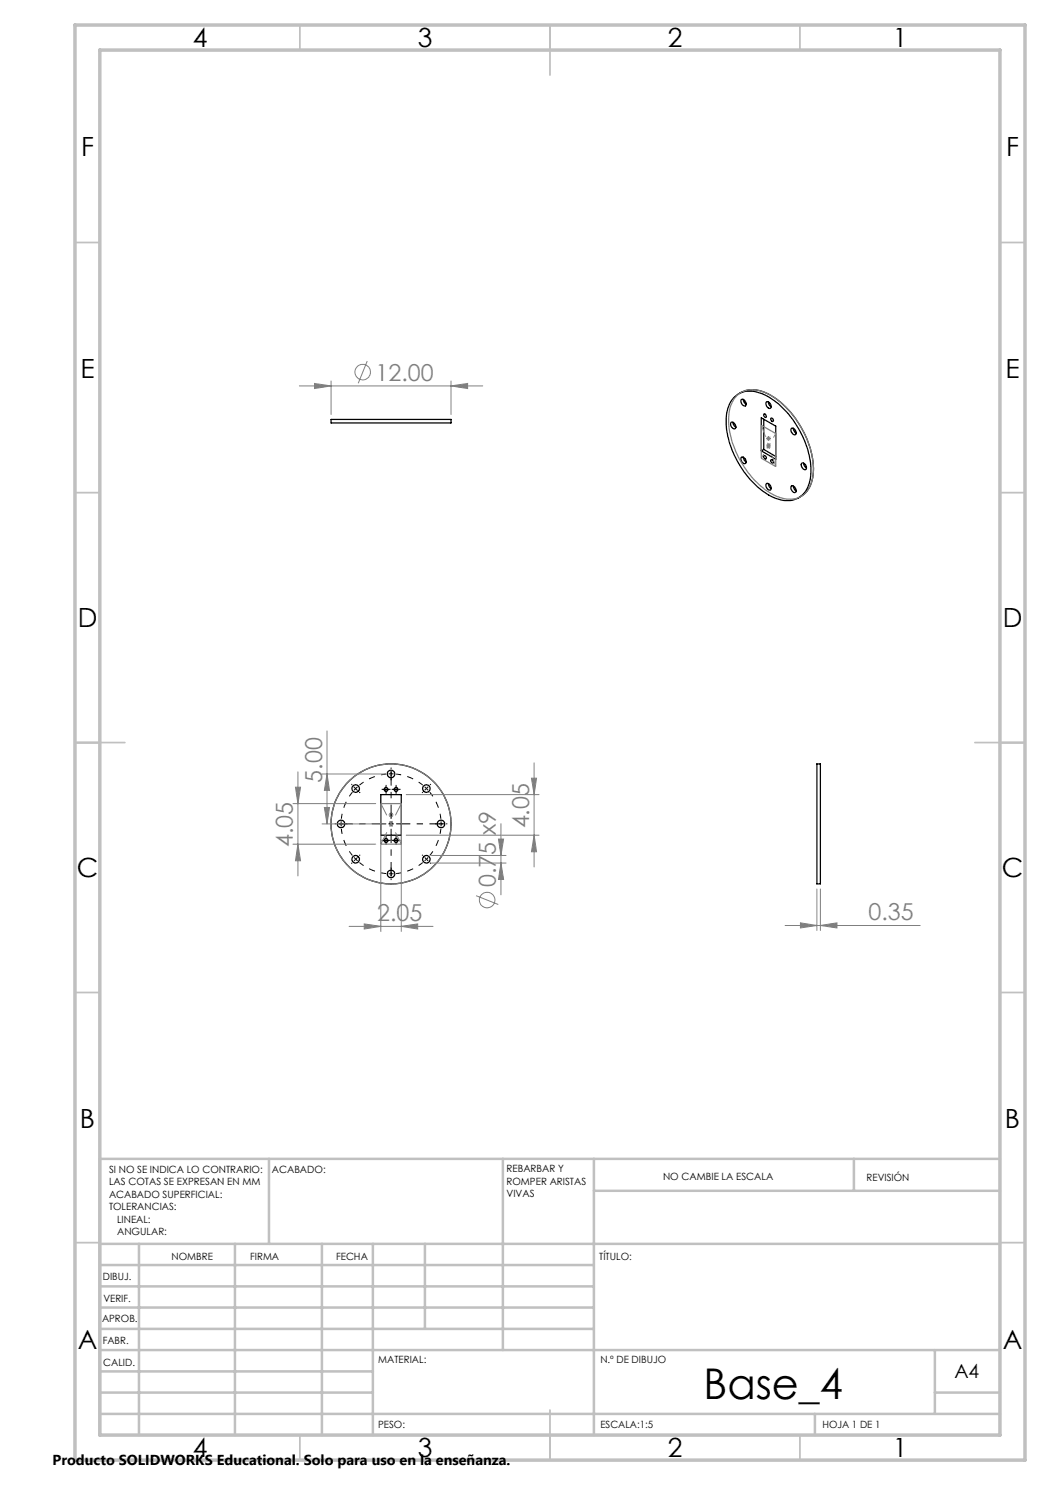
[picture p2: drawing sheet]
<svg xmlns="http://www.w3.org/2000/svg" width="210mm" height="297mm" viewBox="0 0 210 297" stroke-linecap="round" stroke-linejoin="round" font-family="sans-serif">
<g fill="none" stroke="#000" stroke-width=".25">
<path d="M146.7 79.6a4.8 4.8 0 0 1 5.5-.9 17.6 17.6 0 0 1 9.4 11.4 9.9 9.9 0 0 1-.7 8.4 4.7 4.7 0 0 1-5.7 1.2 17.4 17.4 0 0 1-9.1-10.5 11.7 11.7 0 0 1-.2-8.5zM147.7 78.8a6.1 6.1 0 0 1 6.9 .5 18.7 18.7 0 0 1 8.1 15.1 5.7 5.7 0 0 1-3 5.2M148.2 79.9a.81 .81 0 0 1 .9 .4 .81 .81 0 0 1 0 .9 .92 .92 0 0 1-.9-1.3zM148.7 79.9l.1 .6 .4 .4M66.2 83.9h24v.7h-24zM146.2 84.5a.78 .78 0 0 1 .8 .4 .78 .78 0 0 1-.1 .9l-.6-.5-.2-.3zM146.6 84.5l.2 .6 .4 .3M148.3 91.5a.78 .78 0 0 1 .9 .9 .43 .43 0 0 1-.4 .4 .43 .43 0 0 1-.4-.4 .71 .71 0 0 1-.1-.9zM148.7 91.4l.1 .6 .4 .4M152.3 83.6l2.9 1.6v6.7l-2.9-1.7zM152.8 91.2a.33 .33 0 0 1 .4 .2 .33 .33 0 0 1-.2 .4l-.2-.3zM152.8 82.8h.1l.3 .2a.24 .24 0 0 1 .1 .3 .24 .24 0 0 1-.3 .2l-.2-.3z"/>
<path d="M152.8 89.9l-.5 .3M152.8 83.9v6M152.8 89.9l2.4 1.4M153.3 96.7a.81 .81 0 0 1 .8 .4 .81 .81 0 0 1-.1 .9 .95 .95 0 0 1-.7-1.3zM153.3 80.4a.82 .82 0 0 1 .8 .4 .82 .82 0 0 1-.1 .9 .91 .91 0 0 1-.7-1.3zM153.7 80.4l.1 .6 .4 .3M153.7 96.7l.1 .6 .4 .4M154.2 83.7a.36 .36 0 0 1 .4 .2 .36 .36 0 0 1-.1 .4l-.2-.1zM154.2 91.9l.4 .2a.24 .24 0 0 1 .1 .3 .24 .24 0 0 1-.3 .2l-.3-.4zM158.2 85.8a.71 .71 0 0 1 1 .7 .43 .43 0 0 1-.3 .5 .43 .43 0 0 1-.5-.4l-.2-.5zM158.3 97.2a.8 .8 0 0 1 .8 .4 .8 .8 0 0 1-.1 .9 .96 .96 0 0 1-.7-1.3zM158.7 85.7l.1 .4 .4 .5"/>
<path d="M158.7 97.2l.2 .6 .3 .4M160.4 92.6a.8 .8 0 0 1 .8 .5 .8 .8 0 0 1-.1 .8 .91 .91 0 0 1-.7-1.3zM160.7 92.6l.2 .5 .4 .5M76.2 158.9h4.1v8.1h-4.1zM163.4 152.8h.7v24h-.7z"/>
<circle cx="71.1" cy="157.7" r=".74"/>
<circle cx="77.2" cy="157.9" r=".38"/>
<circle cx="78.2" cy="154.8" r=".75"/>
<circle cx="79.2" cy="157.9" r=".39"/>
<circle cx="85.3" cy="157.7" r=".75"/>
<circle cx="68.2" cy="164.8" r=".75"/>
<circle cx="71.1" cy="171.9" r=".73"/>
<circle cx="77.2" cy="168.1" r=".39"/>
<circle cx="78.2" cy="164.8" r="12"/>
<circle cx="78.2" cy="174.8" r=".76"/>
<circle cx="79.2" cy="168.1" r=".39"/>
<circle cx="85.3" cy="171.9" r=".75"/>
<circle cx="88.2" cy="164.8" r=".76"/>
</g>
<g fill="none" stroke="#808080" stroke-width=".2">
<path d="M59.9 77.2h36.7M62.9 76.7l3.3 .5-3.3 .5zM66.2 76.2v6.7M73.4 72.2l-1.8 4.5M90.2 77.2l3.3-.5v1zM90.2 76.2v6.7M153.2 89.2h1M153.2 87.7h1M153.4 88.8l.7 .7M153.4 87.3l.7 .7M153.7 87.2v1M153.7 88.7v1"/>
<path d="M154.1 88.8l-.7 .7M154.1 87.3l-.7 .7M59.1 157.4h1l-.5 3.3zM59.6 154.4v20.8M64.4 154.8h12.8M65.4 154.8l.5 3.3h-1zM65.4 146.2v18.6M81.2 158.9h26.6M106.3 155.6h1l-.5 3.3zM106.8 152.6v20.8M58.6 160.7h16.5M58.6 168.8h16.5"/>
<path d="M59.6 168.8l.5 3.4h-1zM64.4 164.8h12.8M64.9 161.5h1l-.5 3.3zM76.2 168v18.3M77.7 164.8h1M77.7 163h1M77.9 164.4l.7 .7M77.9 162.6l.7 .7M78.2 162.5v1M78.2 164.3v1M78.6 164.4l-.7 .7M78.6 162.6l-.7 .7"/>
<path d="M80.3 168v18.3M81.2 167h26.6M86.3 171.1h14.9M86.3 172.6h14.9M95.2 179.1l4.5 1.8M99.7 167.8h1l-.5 3.3zM100.2 172.6l.5 3.3h-1zM100.2 164.7v14.3M106.8 167l.5 3.4h-1zM163.4 177.8v8.3M164.1 177.8v8.3M69.8 185.3h16.8"/>
<path d="M72.8 184.8l3.4 .5-3.4 .5zM80.3 185.3l3.2-.5v1zM157 185.1h27M160.1 184.6l3.3 .5-3.3 .5zM164.1 185.1l3.3-.5v1z"/>
<circle cx="72.5" cy="74.4" r="1.55"/>
<circle cx="97.4" cy="180" r="1.55"/>
</g>
<g fill="none" stroke="#000" stroke-width=".2" stroke-dasharray="15.2 1.3 1.3 1.3" stroke-linecap="butt">
<path d="M70.4 157l-.1-.2M71.9 158.4l.1 .2M76.7 157.9h-.4M77.2 157.4v-.4M77.2 158.4v.4M77.7 157.9h.4M78.2 154.8h-.5M78.2 154.8h.5M78.2 154.8v-.5M78.2 154.8v.5M78.2 153.8v-.3M78.2 155.8v.2"/>
<path d="M78.7 157.9h-.4M79.2 157.4v-.4M79.2 158.4v.4M79.7 157.9h.4M84.6 158.4l-.2 .2M85.3 157.7l-.4-.3M85.3 157.7l.3 .4M85.3 157.7l.3-.4M85.3 157.7l-.4 .3M86 157l.2-.2M67.2 164.8h-.2M68.2 164.8v.5"/>
<path d="M68.2 164.8v-.5M68.2 164.8h-.5M68.2 164.8h.5M69.2 164.8h.3M70.4 172.5l-.1 .2M71.1 171.8l.4 .4M71.1 171.8l-.3-.3M71.1 171.8l-.3 .4M71.1 171.8l.4-.3M71.9 171.1l.1-.1M76.7 168.1h-.4M77.2 167.6v-.4"/>
<path d="M77.2 168.6v.4M77.7 168.1h.4M78.2 174.8h.5M78.2 174.8h-.5M78.2 164.8v-.5M78.2 164.8h-.5M78.2 164.8v.5M78.2 164.8h.5M78.2 174.8v.5M78.2 174.8v-.5M78.2 175.8v.2M78.2 173.8v-.3"/>
<path d="M78.7 168.1h-.4M79.2 167.6v-.4M79.2 168.6v.4M79.7 168.1h.4M84.6 171.1l-.2-.1M85.3 171.8l.3-.3M85.3 171.8l-.4 .4M85.3 171.8l.3 .4M85.3 171.8l-.4-.3M86 172.5l.2 .2M87.2 164.8h-.2M88.2 164.8v-.5"/>
<path d="M88.2 164.8v.5M88.2 164.8h.5M88.2 164.8h-.5M89.2 164.8h.3"/>
</g>
<path d="M70.5 158.4a10 10 0 0 0-2.2 5.4M77.2 154.8a10 10 0 0 0-5.3 2.2M84.6 157a10 10 0 0 0-5.4-2.2M68.3 165.8a10 10 0 0 0 2.2 5.3M71.9 172.5a10 10 0 0 0 5.3 2.2M79.2 174.7a10 10 0 0 0 5.4-2.2M86 171.1a10 10 0 0 0 2.2-5.3M88.2 163.8a10 10 0 0 0-2.2-5.4" fill="none" stroke="#000" stroke-width=".2" stroke-dasharray="15.2 1.3 1.3 1.3" stroke-dashoffset="14.2" stroke-linecap="butt"/>
<path d="M70.8 157.4l.7 .7M71.5 157.4l-.7 .7M76.7 157.9h1M77.2 157.4v1M78.7 157.9h1M79.2 157.4v1M76.7 168.1h1M77.2 167.6v1M78.7 168.1h1M79.2 167.6v1" fill="none" stroke="#000" stroke-width=".2"/>
<g fill="none" stroke="#808080" stroke-width=".25">
<path d="M147.3 79.2a5.2 5.2 0 0 1 6.2-.5 18.4 18.4 0 0 1 9.2 15.8 5.2 5.2 0 0 1-3.7 5.3 8.7 8.7 0 0 1-7.1-2.8 18.9 18.9 0 0 1-6.2-13.5l.1-.4a6.1 6.1 0 0 1 1.5-3.9zM152.3 85.1l2.9 1.6v6.6l-2.9-1.7zM76.2 160.7h4.1v8.1h-4.1z"/>
<circle cx="78.2" cy="164.8" r="12"/>
</g>
<path d="M77.2 164.8h-9.5M78.2 163.8v-9.5M78.2 165.8v9.5M79.2 164.8h9.5" fill="none" stroke="#000" stroke-width=".2" stroke-dasharray="15.2 1.3 1.3 1.3" stroke-dashoffset="12.4" stroke-linecap="butt"/>
<path d="M152.3 85l2.9 8.3" fill="none" stroke="#808080" stroke-width=".2" stroke-dasharray="15.2 1.3 1.3 1.3" stroke-dashoffset="12.8" stroke-linecap="butt"/>
<path d="M152.3 91.6l2.9-4.9" fill="none" stroke="#808080" stroke-width=".2" stroke-dasharray="15.2 1.3 1.3 1.3" stroke-dashoffset="14.3" stroke-linecap="butt"/>
<path d="M76.2 160.7l4.1 8.1M76.2 168.8l4.1-8.1" fill="none" stroke="#808080" stroke-width=".2" stroke-dasharray="15.2 1.3 1.3 1.3" stroke-dashoffset="12.6" stroke-linecap="butt"/>
<g fill="none" stroke="#c0c0c0" stroke-width=".35">
<path d="M60 5v5M110 5v10M160 5v5M15 48.5h5M200 48.5h5M15 98.5h5M200 98.5h5M15 148.5h10M195 148.5h10M15 198.5h5M200 198.5h5M15 248.5h5"/>
<path d="M200 248.5h5M60 287v5M110 282v10M160 287v5"/>
</g>
<g fill="none" stroke="#c0c0c0" stroke-width=".5">
<path d="M53.8 231.8v17M100.6 231.8v38.2M118.8 231.8v55.2M118.8 238.2h81.2M170.8 231.8v6.4M200 231.8h-180v55.2M20 248.8h180M20 257.3h98.8M20 253h98.8M27.8 248.8v38.2M47 248.8v38.2M64.4 248.8v38.2"/>
<path d="M74.6 248.8v38.2M85 248.8v17M20 265.8h98.8M20 261.5h98.8M20 278.5h54.6M20 274.3h54.6M20 270h180M187 278.5h13M187 270v12.8M20 282.8h180M163 282.8v4.2"/>
</g>
<path d="M15 5h190v287h-190zM20 10h180v277h-180z" fill="none" stroke="#c0c0c0" stroke-width=".7"/>
<g fill="#808080">
<path d="M72.8 184.8l3.4 .5-3.4 .5zM80.3 185.3l3.2-.5v1zM160.1 184.6l3.3 .5-3.3 .5zM164.1 185.1l3.3-.5v1z"/>
<path d="M106.8 167l.5 3.4h-1zM106.3 155.6h1l-.5 3.3z"/>
<path d="M99.7 167.8h1l-.5 3.3zM100.2 172.6l.5 3.3h-1zM59.1 157.4h1l-.5 3.3zM59.6 168.8l.5 3.4h-1zM65.4 154.8l.5 3.3h-1zM64.9 161.5h1l-.5 3.3z"/>
<path d="M90.2 77.2l3.3-.5v1zM62.9 76.7l3.3 .5-3.3 .5z"/>
</g>
<text font-size="8.5" x="140.7" y="279.7">Base_4</text>
<g font-size="5.3">
<text x="38.5" y="9.5">4</text>
<text x="83.5" y="9.5">3</text>
<text x="133.6" y="9.5">2</text>
<text x="178.6" y="9.5">1</text>
<text x="16.2" y="31.2">F</text>
<text x="201.2" y="31.2">F</text>
<text x="16.1" y="75.5">E</text>
<text x="201.1" y="75.5">E</text>
<text x="15.5" y="125.5">D</text>
<text x="200.5" y="125.5">D</text>
<text x="15.4" y="175.5">C</text>
<text x="200.4" y="175.5">C</text>
<text x="16" y="225.5">B</text>
<text x="201" y="225.5">B</text>
<text x="15.5" y="269.7">A</text>
<text x="200.5" y="269.7">A</text>
<text x="38.5" y="291.5">4</text>
<text x="83.5" y="291.5">3</text>
<text x="133.6" y="291.5">2</text>
<text x="178.6" y="291.5">1</text>
</g>
<g font-size="4.7" fill="#808080">
<text x="75.1" y="76.1">12.00</text>
<text x="64.4" y="156.5" transform="rotate(-90 64.4 156.5)">5.00</text>
<text x="105.8" y="165.7" transform="rotate(-90 105.8 165.7)">4.05</text>
<text x="58.6" y="169.5" transform="rotate(-90 58.6 169.5)">4.05</text>
<text x="99.2" y="177.4" transform="rotate(-90 99.2 177.4)">0.75 x9</text>
<text x="75.4" y="184.3">2.05</text>
<text x="173.7" y="184.1">0.35</text>
</g>
<text font-size="3.9" x="190.9" y="275.5">A4</text>
<text font-size="2.9" x="10.5" y="292.9">Producto SOLIDWORKS Educational. Solo para uso en la enseñanza.</text>
<g font-size="2">
<text x="21.8" y="234.6">SI NO SE INDICA LO CONTRARIO:</text>
<text x="21.8" y="237.1">LAS COTAS SE EXPRESAN EN MM</text>
<text x="21.8" y="239.6">ACABADO SUPERFICIAL:</text>
<text x="54.4" y="234.6">ACABADO:</text>
<text x="101.3" y="234.5">REBARBAR Y</text>
<text x="101.3" y="237">ROMPER ARISTAS</text>
<text x="101.3" y="239.5">VIVAS</text>
<text x="132.6" y="236">NO CAMBIE LA ESCALA</text>
<text x="173.3" y="236.2">REVISIÓN</text>
<text x="21.8" y="242.1">TOLERANCIAS:</text>
<text x="23.4" y="244.6">LINEAL:</text>
<text x="23.4" y="247.1">ANGULAR:</text>
<text x="34.3" y="252">NOMBRE</text>
<text x="50" y="251.9">FIRMA</text>
<text x="67.2" y="251.9">FECHA</text>
<text x="119.9" y="251.9">TÍTULO:</text>
<text x="20.6" y="256.1">DIBUJ.</text>
<text x="20.7" y="260.3">VERIF.</text>
<text x="20.4" y="264.4">APROB.</text>
<text x="20.5" y="268.8">FABR.</text>
<text x="20.7" y="273.1">CALID.</text>
<text x="75.6" y="272.5">MATERIAL:</text>
<text x="120.1" y="272.5">N.º DE DIBUJO</text>
<text x="75.6" y="285.5">PESO:</text>
<text x="120.1" y="285.6">ESCALA:1:5</text>
<text x="164.5" y="285.6">HOJA 1 DE 1</text>
</g>
</svg>
